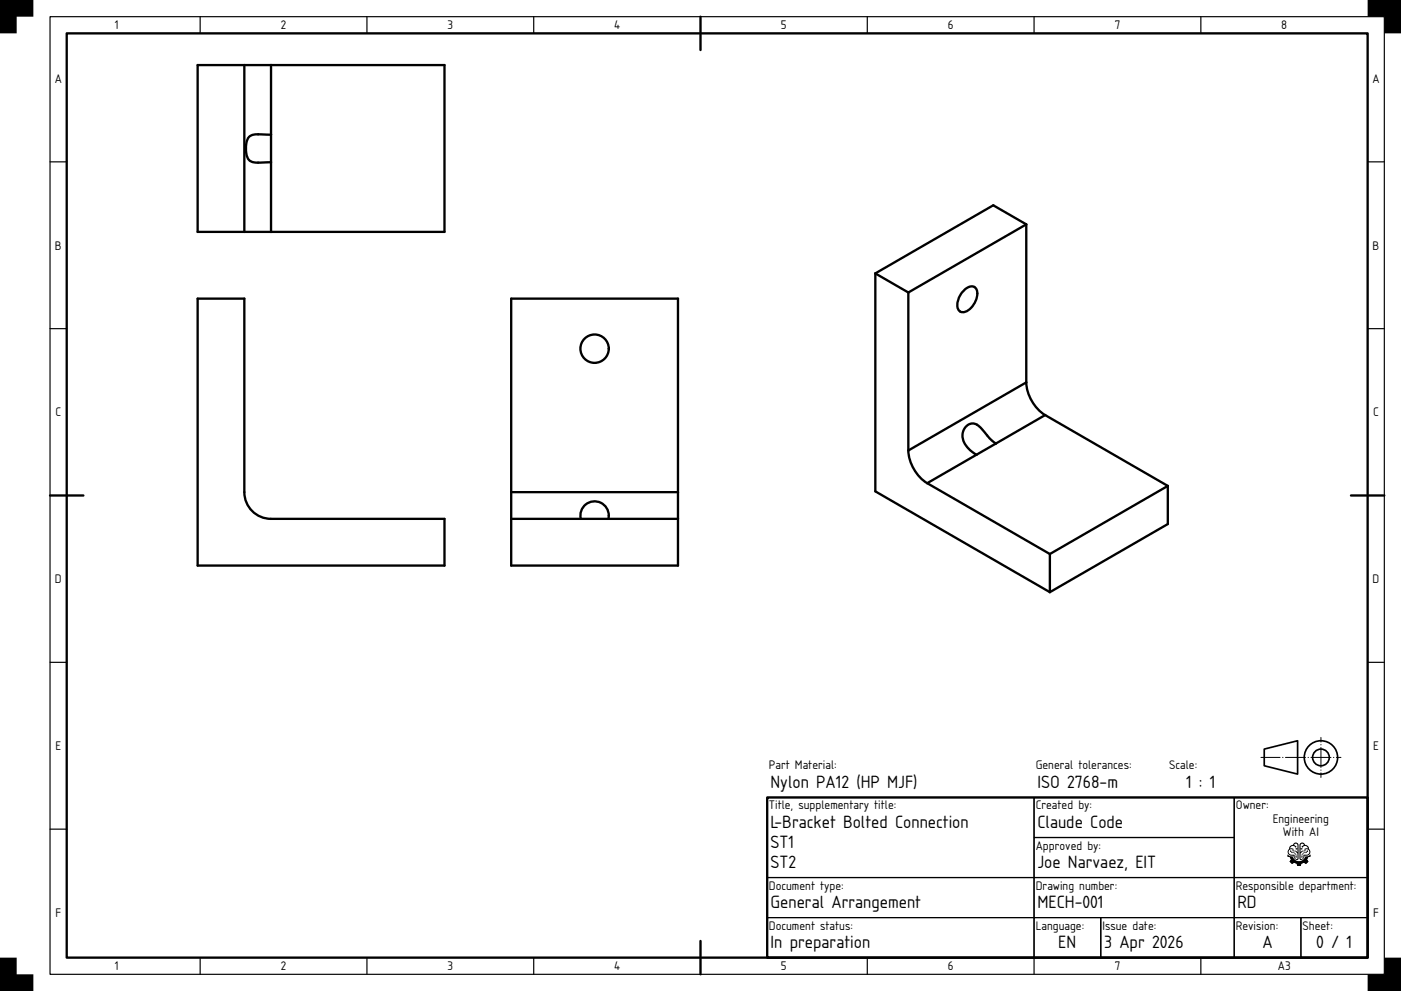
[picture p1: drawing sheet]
<svg xmlns="http://www.w3.org/2000/svg" width="420mm" height="297mm" viewBox="0 0 420 297" stroke-linecap="round" stroke-linejoin="round" font-family="sans-serif">
<path d="M20 10h390v277h-390zM210 5v10M15 148.5h10M405 148.5h10M230 239h180v48h-180zM210 282v10" fill="none" stroke="#000" stroke-width=".7"/>
<g fill="none" stroke="#000" stroke-width=".35">
<path d="M15 5h400v287h-400zM60 5v5M110 5v5M160 5v5M260 5v5M310 5v5M360 5v5M15 48.5h5M410 48.5h5M15 98.5h5M410 98.5h5M15 198.5h5"/>
<path d="M410 198.5h5M230 239h80v24h-80zM310 239h60v12h-60zM370 239h40v24h-40zM15 248.5h5M310 251h60v12h-60zM410 248.5h5M230 263h80v12h-80zM230 275h80v12h-80zM310 263h60v12h-60zM310 275h20v12h-20zM330 275h40v12h-40z"/>
<path d="M370 275h20v12h-20zM370 263h40v12h-40zM390 275h20v12h-20zM60 287v5M110 287v5M160 287v5M260 287v5M310 287v5M360 287v5"/>
</g>
<path d="M0 0h10v5h-5v5h-5zM410 0h10v10h-5v-5h-5zM0 287h5v5h5v5h-10zM410 292h5v-5h5v10h-10z" fill="#000"/>
<g fill="none" stroke="#000" stroke-width=".5">
<path d="M379 224.5l10-2.5v10l-10-2.5z"/>
<circle cx="396" cy="227" r="5"/>
<circle cx="396" cy="227" r="2.5"/>
</g>
<path d="M378 227h24" fill="none" stroke="#000" stroke-width=".3" stroke-dasharray="6 .7 .1 .7" stroke-dashoffset=".2"/>
<path d="M396 233v-12" fill="none" stroke="#000" stroke-width=".3" stroke-dasharray="6 .7 .1 .7" stroke-dashoffset="4.6"/>
<g fill="#000">
<path d="M386.7 253.6l-.2 .7a1.27 1.27 0 0 0-.3 1.7 1.27 1.27 0 0 0 1.6 .5 .99 .99 0 0 0 .4 .9 .99 .99 0 0 0 1 .2l.1-4.1a.87 .87 0 0 0-.7-1 .87 .87 0 0 0-1 .7zM386.9 253.9a1.26 1.26 0 0 1 1.6 .1l.1-.4-.6-.3a.5 .5 0 0 1 .6-.4 .5 .5 0 0 1 .4 .6v.8h-.6l.2 .3 .4-.1v.9l-.5-.4h-.7a.61 .61 0 0 0-.3-.8 .61 .61 0 0 0-.7 .1zM386.6 254.7l.9-.1v.5h.8l.7 .7v1.5a.48 .48 0 0 1-.6 .1 .48 .48 0 0 1-.3-.4v-.8a1.18 1.18 0 0 1-1.7-1.2zM386.7 255l.5 .7h.7a.74 .74 0 0 1 .4 1.1l.1 .2 .3-.1a1.23 1.23 0 0 0-1.4-1.4l-.3-.6zM386 256.1v.6l.2 .1a.73 .73 0 0 1 .8 .8 .64 .64 0 0 0-.2 .9 .64 .64 0 0 0 .9 .2l.3-.2a.9 .9 0 0 1 .9 1h1.1a.79 .79 0 0 1 1.1-.8 .72 .72 0 0 0 1.1-.5h.1a.8 .8 0 0 1-.4-1 .8 .8 0 0 1 .9-.5v-.6a1.57 1.57 0 0 1-1.5 .6 2 2 0 0 1-1.9 1.4 2 2 0 0 1-1.9-1.4 1.51 1.51 0 0 1-1.5-.6z" fill-rule="evenodd"/>
<path d="M389.9 252.7a.99 .99 0 0 1 1.4 .5 1.19 1.19 0 0 1 1.1 1.3 1.23 1.23 0 0 1 .2 1.6 1.23 1.23 0 0 1-1.6 .4 .99 .99 0 0 1-.3 .9 .99 .99 0 0 1-1 .2l-.1-4.4zM390.1 252.9l-.2 .4v1l.4-.1 .1 .3h-.5v.9l.4-.4h.8a.61 .61 0 0 1 .2-.8 .61 .61 0 0 1 .8 .1 .81 .81 0 0 0-.7-.8 .81 .81 0 0 0-.9 .5h-.2v-.4l.6-.4-.4-.3zM390.5 255.1l-.6 .7v1.5a.48 .48 0 0 0 .5 .1 .48 .48 0 0 0 .3-.4v-.8a1.18 1.18 0 0 0 1.8-1.2 .84 .84 0 0 0-1.1-.4v.5zM390.8 255.5h.7l.3-.6 .3 .1-.5 .7h-.7a.74 .74 0 0 0-.4 1.1l-.3 .2v-.4a.93 .93 0 0 1 .6-1.1zM386 256.1a1.57 1.57 0 0 0 1.5 .6 2 2 0 0 0 1.9 1.4 2 2 0 0 0 1.9-1.4 1.5 1.5 0 0 0 1.5-.6v.6l-.2 .1a.73 .73 0 0 0-.8 .8h.1a.64 .64 0 0 1 .2 .9 .64 .64 0 0 1-.9 .2l-.3-.2a.9 .9 0 0 0-.9 1h-1.1a.79 .79 0 0 0-1.1-.8 .72 .72 0 0 1-1.2-.5 .8 .8 0 0 0 .3-1 .8 .8 0 0 0-.9-.5z" fill-rule="evenodd"/>
</g>
<path d="M59.3 89.5h13.9v58a8 8 0 0 0 8.1 8h51.9v14h-73.9z" fill-rule="evenodd" fill="#fff"/>
<path d="M59.3 89.5h13.9v58a8 8 0 0 0 8.1 8h51.9v14h-73.9z" fill="none" stroke="#000" stroke-width=".7"/>
<g fill="#fff">
<path d="M153.3 89.5h49.9v80h-49.9z" fill-rule="evenodd"/>
<path d="M153.3 89.5h49.9v58h-49.9z" fill-rule="evenodd"/>
<path d="M153.3 155.5h49.9v14h-49.9z" fill-rule="evenodd"/>
<path d="M153.3 147.5h49.9v8h-20.8a4.3 4.3 0 0 0-4.2-5.3 4.3 4.3 0 0 0-4.1 5.3h-20.8z" fill-rule="evenodd"/>
<path d="M175.1 151.7a4.2 4.2 0 0 1 5.1-1 4.2 4.2 0 0 1 2.2 4.8h-8.3v-2z" fill-rule="evenodd"/>
<circle cx="178.2" cy="104.5" r="4.3"/>
</g>
<g fill="none" stroke="#000" stroke-width=".7">
<path d="M153.3 89.5h49.9v80h-49.9zM153.3 155.5h49.9M153.3 147.5h49.9M174.1 155.5a4.3 4.3 0 0 1 4.1-5.3 4.3 4.3 0 0 1 4.2 5.3"/>
<circle cx="178.2" cy="104.5" r="4.3"/>
</g>
<g fill="#fff">
<path d="M59.3 19.5h73.9v50h-73.9z" fill-rule="evenodd"/>
<path d="M81.3 19.5h51.9v50h-51.9z" fill-rule="evenodd"/>
<path d="M59.3 19.5h13.9v50h-13.9z" fill-rule="evenodd"/>
<path d="M73.2 19.5h8.1v20.9l-3.5-.1a3.2 3.2 0 0 0-4 3.4l-.1 1.2a3.2 3.2 0 0 0 2.7 3.8l4.9-.1v20.9h-8.1z" fill-rule="evenodd"/>
<path d="M74.6 41.1a6.5 6.5 0 0 1 5.1-.8l1.6 .1v8.2l-3.5 .1a3.2 3.2 0 0 1-4-3.4l-.1-1.2a4.9 4.9 0 0 1 .9-3z" fill-rule="evenodd"/>
</g>
<path d="M59.3 19.5h73.9v50h-73.9zM73.2 19.5v50M81.3 19.5v50M81.3 40.4l-3.5-.1a3.2 3.2 0 0 0-4 3.4l-.1 1.2a3.2 3.2 0 0 0 2.7 3.8l4.9-.1" fill="none" stroke="#000" stroke-width=".7"/>
<g fill="#fff">
<path d="M262.4 81.9l35.4-20.4 9.9 5.7v47.4a12.5 12.5 0 0 0 5.6 9.8l36.8 21.2v11.5l-35.4 20.4-52.3-30.2z" fill-rule="evenodd"/>
<path d="M272.3 87.7l35.4-20.5v47.4l-35.4 20.4z" fill-rule="evenodd"/>
<path d="M278 144.8l35.3-20.4 36.8 21.2-35.4 20.4z" fill-rule="evenodd"/>
<path d="M262.4 81.9l9.9 5.8v47.3a12.5 12.5 0 0 0 5.7 9.8l36.7 21.2v11.5l-52.3-30.2z" fill-rule="evenodd"/>
<path d="M272.3 135l35.4-20.4a12.5 12.5 0 0 0 5.6 9.8l-14.7 8.5a25.2 25.2 0 0 1-4.9-5 3.1 3.1 0 0 0-3.5-.6 3.1 3.1 0 0 0-1.7 3.1 7.5 7.5 0 0 0 4.2 5.9l-14.7 8.5a12.5 12.5 0 0 1-5.7-9.8z" fill-rule="evenodd"/>
<path d="M314.7 166l35.4-20.4v11.5l-35.4 20.4z" fill-rule="evenodd"/>
<path d="M262.4 81.9l35.4-20.4 9.9 5.7-35.4 20.5z" fill-rule="evenodd"/>
<path d="M289.8 127.7a2.9 2.9 0 0 1 4.5 .8l2.5 3 1.8 1.4-5.9 3.4a6.9 6.9 0 0 1-4.1-6.7l.5-1.1z" fill-rule="evenodd"/>
<path d="M288.9 87.1l.5-.5a1.94 1.94 0 0 1 2.1-.8 1.94 1.94 0 0 1 1.5 1.6 6.1 6.1 0 0 1-4.2 6.2 1.96 1.96 0 0 1-1.8-2.9l.9-2.2z" fill-rule="evenodd"/>
</g>
<g fill="none" stroke="#000" stroke-width=".7">
<path d="M307.7 67.2v47.4M307.7 67.2l-9.9-5.7-35.4 20.4M307.7 67.2l-35.4 20.5M262.4 81.9l9.9 5.8M262.4 81.9v65.4l52.3 30.2M272.3 87.7v47.3M288.9 87.1l.5-.5a1.94 1.94 0 0 1 2.1-.8 1.94 1.94 0 0 1 1.5 1.6 6.1 6.1 0 0 1-4.2 6.2 1.96 1.96 0 0 1-1.8-2.9l.9-2.2zM307.7 114.6a12.5 12.5 0 0 0 5.6 9.8M307.7 114.6l-35.4 20.4M272.3 135a12.5 12.5 0 0 0 5.7 9.8M292.7 136.3l-14.7 8.5M298.6 132.9a25.2 25.2 0 0 1-4.9-5 3.1 3.1 0 0 0-3.5-.6 3.1 3.1 0 0 0-1.7 3.1 7.5 7.5 0 0 0 4.2 5.9"/>
<path d="M298.6 132.9l-5.9 3.4M313.3 124.4l36.8 21.2M313.3 124.4l-14.7 8.5M278 144.8l36.7 21.2M350.1 145.6l-35.4 20.4M350.1 145.6v11.5l-35.4 20.4M314.7 166v11.5"/>
</g>
<g font-size="5">
<text x="231" y="236.2">Nylon PA12 (HP MJF)</text>
<text x="311" y="236.2">ISO 2768-m</text>
<text x="355.6" y="236.2">1 : 1</text>
<text x="231" y="248.2">L-Bracket Bolted Connection</text>
<text x="311" y="248.2">Claude Code</text>
<text x="231" y="254.2">ST1</text>
<text x="231" y="260.2">ST2</text>
<text x="311" y="260.2">Joe Narvaez, EIT</text>
<text x="231" y="272.2">General Arrangement</text>
<text x="311" y="272.2">MECH-001</text>
<text x="371" y="272.2">RD</text>
<text x="231" y="284.2">In preparation</text>
<text x="317.3" y="284.2">EN</text>
<text x="331" y="284.2">3 Apr 2026</text>
<text x="378.5" y="284.2">A</text>
<text x="394.6" y="284.2">0 / 1</text>
</g>
<g font-size="3.5">
<text x="34.4" y="8.8">1</text>
<text x="84.2" y="8.8">2</text>
<text x="134.2" y="8.8">3</text>
<text x="184.1" y="8.8">4</text>
<text x="234.1" y="8.8">5</text>
<text x="284.1" y="8.8">6</text>
<text x="334.2" y="8.8">7</text>
<text x="384.1" y="8.8">8</text>
<text x="16.4" y="24.8">A</text>
<text x="411.4" y="24.8">A</text>
<text x="16.5" y="74.8">B</text>
<text x="411.5" y="74.8">B</text>
<text x="16.6" y="124.8">C</text>
<text x="411.6" y="124.8">C</text>
<text x="16.5" y="174.8">D</text>
<text x="411.5" y="174.8">D</text>
<text x="16.6" y="224.8">E</text>
<text x="411.6" y="224.8">E</text>
<text x="230.5" y="230.6">Part Material:</text>
<text x="310.5" y="230.6">General tolerances:</text>
<text x="350.5" y="230.6">Scale:</text>
<text x="230.5" y="242.6">Title, supplementary title:</text>
<text x="310.5" y="242.6">Created by:</text>
<text x="370.5" y="242.6">Owner:</text>
<text x="381.6" y="246.6">Engineering</text>
<text x="384.6" y="250.6">With AI</text>
<text x="310.5" y="254.6">Approved by:</text>
<text x="230.5" y="266.6">Document type:</text>
<text x="310.5" y="266.6">Drawing number:</text>
<text x="370.5" y="266.6">Responsible department:</text>
<text x="16.6" y="274.8">F</text>
<text x="411.6" y="274.8">F</text>
<text x="230.5" y="278.6">Document status:</text>
<text x="310.5" y="278.6">Language:</text>
<text x="330.5" y="278.6">Issue date:</text>
<text x="370.5" y="278.6">Revision:</text>
<text x="390.5" y="278.6">Sheet:</text>
<text x="34.4" y="290.8">1</text>
<text x="84.2" y="290.8">2</text>
<text x="134.2" y="290.8">3</text>
<text x="184.1" y="290.8">4</text>
<text x="234.1" y="290.8">5</text>
<text x="284.1" y="290.8">6</text>
<text x="334.2" y="290.8">7</text>
<text x="383.1" y="290.8">A3</text>
</g>
</svg>
